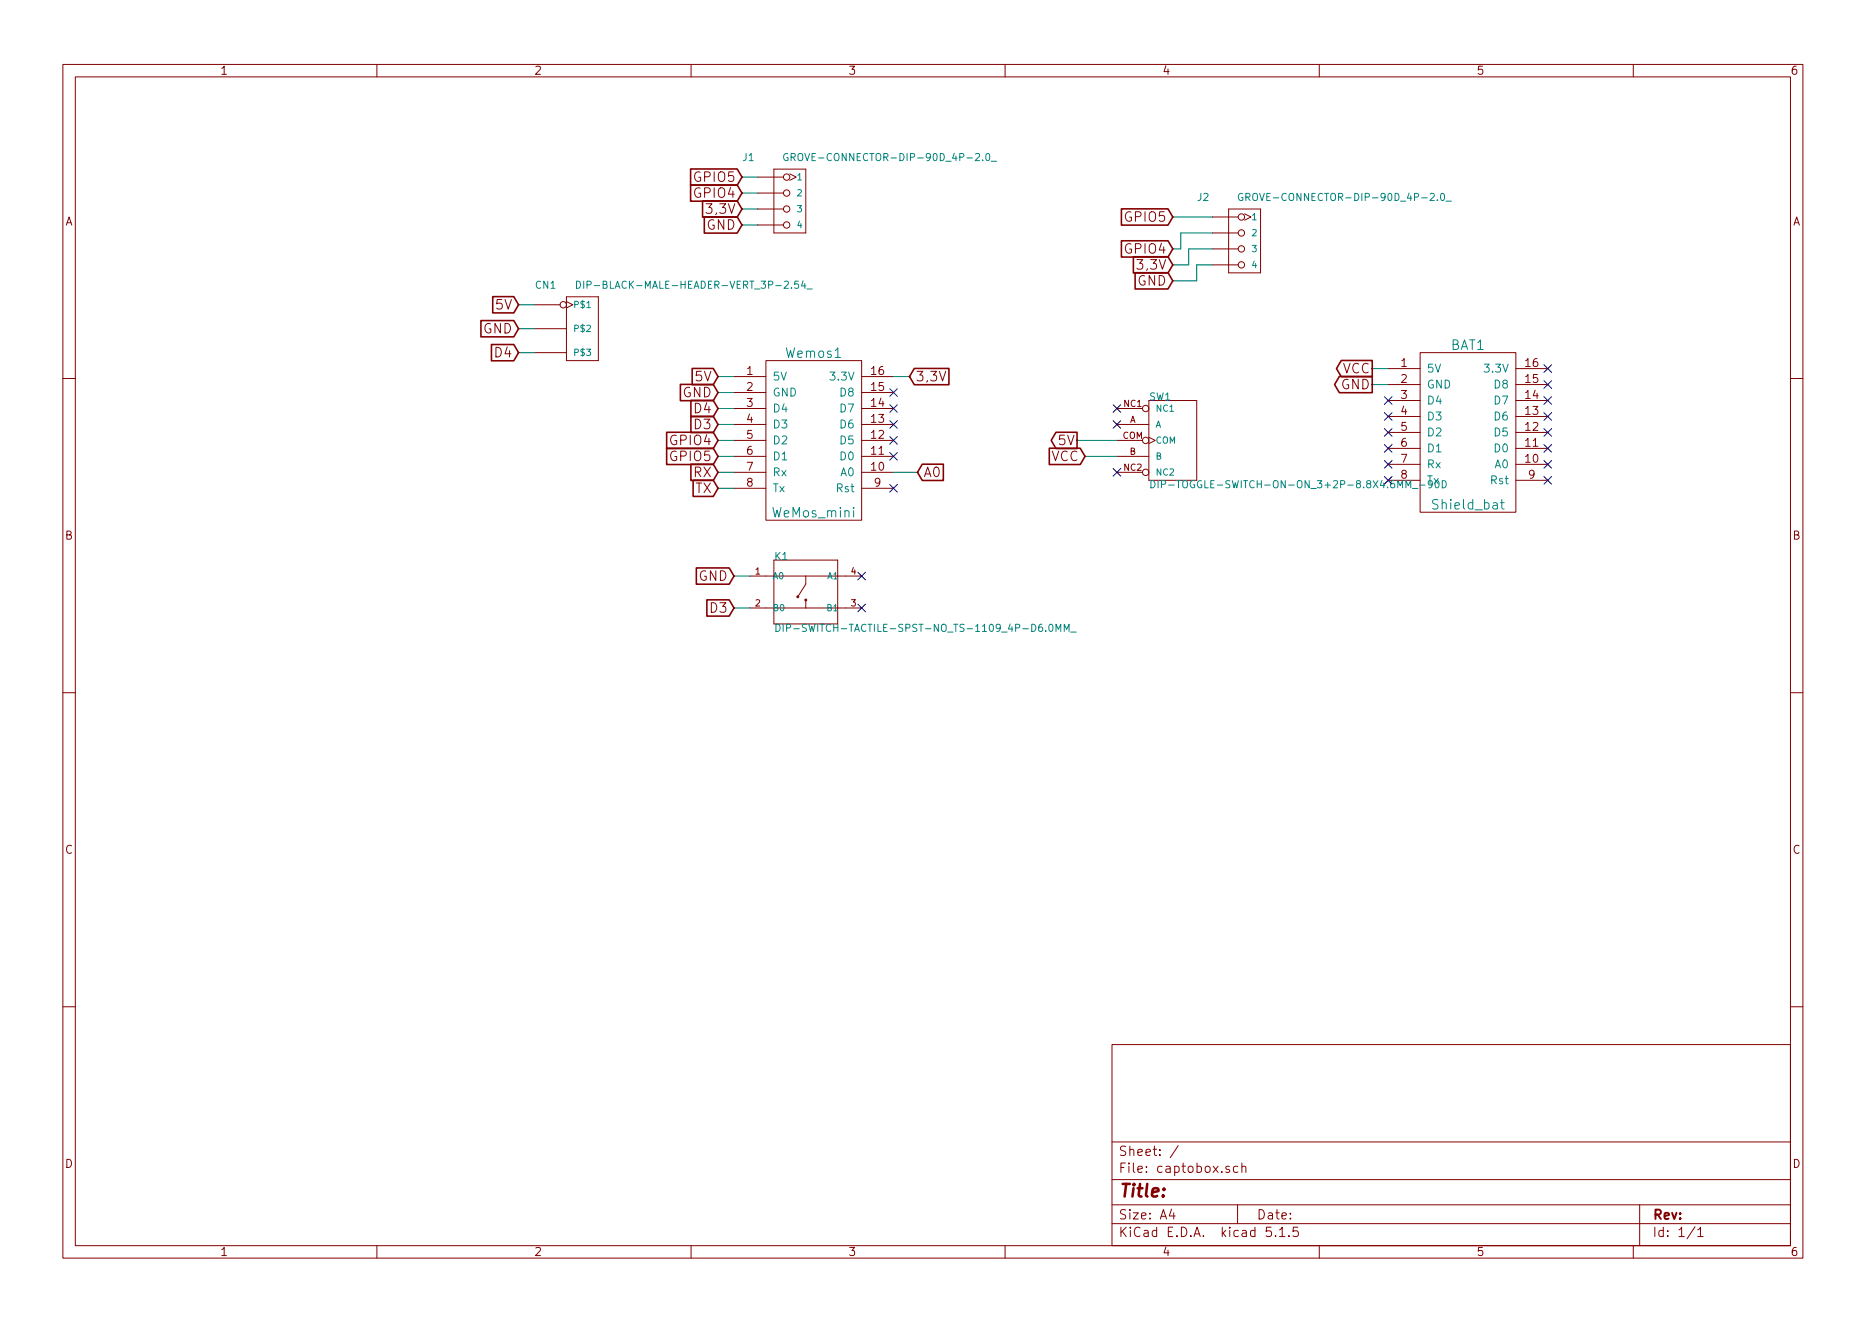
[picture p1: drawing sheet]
EESchema Schematic File Version 4
EELAYER 30 0
EELAYER END
$Descr A4 11693 8268
encoding utf-8
Sheet 1 1
Title ""
Date ""
Rev ""
Comp ""
Comment1 ""
Comment2 ""
Comment3 ""
Comment4 ""
$EndDescr
$Comp
L captobox-rescue:WeMos_mini Wemos1
U 1 1
P 5100 2700
F 0 "Wemos1" H 5100 3200 60  0000 C CNN
F 1 "WeMos_mini" H 5100 2200 60  0000 C CNN
F 2 "Module:WEMOS_D1_mini_light2" H 5650 2000 60  0001 C CNN
F 3 "" H 5650 2000 60  0000 C CNN
	1    5100 2700
	1    0    0    -1  
$EndComp
$Comp
L captobox-rescue:DIP-SWITCH-TACTILE-SPST-NO_TS-1109_4P-D6.0MM_ K1
U 1 1
P 5050 3700
F 0 "K1" H 4850 3900 45  0000 L BNN
F 1 "DIP-SWITCH-TACTILE-SPST-NO_TS-1109_4P-D6.0MM_" H 4850 3450 45  0000 L BNN
F 2 "SeeedStudio_OPL_Switch:SW4-6.0X6.0X5.0MM" H 5050 3700 60  0001 C CNN
F 3 "" H 5050 3700 60  0001 C CNN
F 4 "311020024" H 5080 3850 20  0001 C CNN "SKU"
	1    5050 3700
	1    0    0    -1  
$EndComp
$Comp
L captobox-rescue:GROVE-CONNECTOR-DIP-90D_4P-2.0_ J2
U 1 1
P 7750 1500
F 0 "J2" H 7500 1750 45  0000 L BNN
F 1 "GROVE-CONNECTOR-DIP-90D_4P-2.0_" H 7750 1750 45  0000 L BNN
F 2 "SeeedStudio_OPL_Connectors:HW4-2.0-90D" H 7750 1500 60  0001 C CNN
F 3 "" H 7750 1500 60  0001 C CNN
F 4 "320110034" H 7780 1650 20  0001 C CNN "SKU"
	1    7750 1500
	1    0    0    -1  
$EndComp
$Comp
L captobox-rescue:GROVE-CONNECTOR-DIP-90D_4P-2.0_ J1
U 1 1
P 4900 1250
F 0 "J1" H 4650 1500 45  0000 L BNN
F 1 "GROVE-CONNECTOR-DIP-90D_4P-2.0_" H 4900 1500 45  0000 L BNN
F 2 "SeeedStudio_OPL_Connectors:HW4-2.0-90D" H 4900 1250 60  0001 C CNN
F 3 "" H 4900 1250 60  0001 C CNN
F 4 "320110034" H 4930 1400 20  0001 C CNN "SKU"
	1    4900 1250
	1    0    0    -1  
$EndComp
$Comp
L captobox-rescue:DIP-BLACK-MALE-HEADER-VERT_3P-2.54_ CN1
U 1 1
P 3650 2050
F 0 "CN1" H 3350 2300 45  0000 L BNN
F 1 "DIP-BLACK-MALE-HEADER-VERT_3P-2.54_" H 3600 2300 45  0000 L BNN
F 2 "SeeedStudio_OPL_Connectors:H3-2.54" H 3650 2050 60  0001 C CNN
F 3 "" H 3650 2050 60  0001 C CNN
F 4 "320020079" H 3680 2200 20  0001 C CNN "SKU"
	1    3650 2050
	1    0    0    -1  
$EndComp
Text GLabel 4500 2350 0    60   Input ~ 0
5V
$Comp
L captobox-rescue:WeMos_mini BAT1
U 1 1
P 9200 2650
F 0 "BAT1" H 9200 3150 60  0000 C CNN
F 1 "Shield_bat" H 9200 2150 60  0000 C CNN
F 2 "Module:WEMOS_D1_mini_light2" H 9750 1950 60  0001 C CNN
F 3 "" H 9750 1950 60  0000 C CNN
	1    9200 2650
	1    0    0    -1  
$EndComp
Text GLabel 6750 2750 0    60   Output ~ 0
5V
Text GLabel 8600 2400 0    60   Output ~ 0
GND
Text GLabel 4500 2450 0    60   Input ~ 0
GND
Wire Wire Line
	4500 2350 4600 2350
Wire Wire Line
	8700 2400 8600 2400
Wire Wire Line
	4500 2450 4600 2450
Text GLabel 4600 3600 0    60   Input ~ 0
GND
Text GLabel 4600 3800 0    60   Input ~ 0
D3
Text GLabel 4500 2650 0    60   Input ~ 0
D3
Text GLabel 4500 2950 0    60   Input ~ 0
RX
Text GLabel 4500 3050 0    60   Input ~ 0
TX
Text GLabel 4500 2850 0    60   Input ~ 0
GPIO5
Text GLabel 4500 2750 0    60   Input ~ 0
GPIO4
Text GLabel 7350 1550 0    60   Input ~ 0
GPIO4
Text GLabel 7350 1650 0    60   Input ~ 0
3,3V
Text GLabel 7350 1750 0    60   Input ~ 0
GND
Wire Wire Line
	7600 1450 7400 1450
Wire Wire Line
	7400 1450 7400 1550
Wire Wire Line
	7400 1550 7350 1550
Wire Wire Line
	7600 1550 7450 1550
Wire Wire Line
	7450 1550 7450 1650
Wire Wire Line
	7450 1650 7350 1650
Wire Wire Line
	7600 1650 7500 1650
Wire Wire Line
	7500 1650 7500 1750
Wire Wire Line
	7500 1750 7350 1750
Text GLabel 7350 1350 0    60   Input ~ 0
GPIO5
Text GLabel 5750 2950 2    60   Input ~ 0
A0
Text GLabel 5700 2350 2    60   Input ~ 0
3,3V
Text GLabel 4650 1100 0    60   Input ~ 0
GPIO5
Text GLabel 4650 1200 0    60   Input ~ 0
GPIO4
Text GLabel 4650 1300 0    60   Input ~ 0
3,3V
Text GLabel 4650 1400 0    60   Input ~ 0
GND
Wire Wire Line
	4750 1100 4650 1100
Wire Wire Line
	4750 1200 4650 1200
Wire Wire Line
	4750 1300 4650 1300
Wire Wire Line
	4750 1400 4650 1400
Wire Wire Line
	4600 2650 4500 2650
Wire Wire Line
	4600 2750 4500 2750
Wire Wire Line
	4600 2850 4500 2850
Wire Wire Line
	4600 2950 4500 2950
Wire Wire Line
	4600 3050 4500 3050
Wire Wire Line
	5600 2950 5750 2950
Wire Wire Line
	5600 2350 5700 2350
Text GLabel 3250 1900 0    60   Input ~ 0
5V
Text GLabel 3250 2050 0    60   Input ~ 0
GND
Text GLabel 3250 2200 0    60   Input ~ 0
D4
Text GLabel 4500 2550 0    60   Input ~ 0
D4
Wire Wire Line
	4500 2550 4600 2550
Text GLabel 8600 2300 0    60   Output ~ 0
VCC
Text GLabel 6800 2850 0    60   Input ~ 0
VCC
Wire Wire Line
	8700 2300 8600 2300
$Comp
L captobox-rescue:DIP-TOGGLE-SWITCH-ON-ON_3+2P-8.8X4.6MM_-90D SW1
U 1 1
P 7350 2750
F 0 "SW1" H 7200 3000 45  0000 L BNN
F 1 "DIP-TOGGLE-SWITCH-ON-ON_3+2P-8.8X4.6MM_-90D" H 7200 2450 45  0000 L BNN
F 2 "SeeedStudio_OPL_Switch:SW5-2.0-8.8X4.4X4.7MM-90D" H 7350 2750 60  0001 C CNN
F 3 "" H 7350 2750 60  0001 C CNN
F 4 "3P-2.0-90D3P-2.0-90D-REINFORCE" H 7380 2900 20  0001 C CNN "MPN"
F 5 "311030008" H 7380 2900 20  0001 C CNN "SKU"
	1    7350 2750
	1    0    0    -1  
$EndComp
Wire Wire Line
	3350 2200 3250 2200
Wire Wire Line
	4700 3600 4600 3600
Wire Wire Line
	4700 3800 4600 3800
Wire Wire Line
	3350 2050 3250 2050
Wire Wire Line
	3250 1900 3350 1900
NoConn ~ 8700 2500
NoConn ~ 8700 2600
NoConn ~ 8700 2700
NoConn ~ 8700 2800
NoConn ~ 8700 2900
NoConn ~ 8700 3000
NoConn ~ 9700 3000
NoConn ~ 9700 2900
NoConn ~ 9700 2800
NoConn ~ 9700 2700
NoConn ~ 9700 2600
NoConn ~ 9700 2500
NoConn ~ 9700 2400
NoConn ~ 9700 2300
NoConn ~ 5600 2450
NoConn ~ 5600 2550
NoConn ~ 5600 2650
NoConn ~ 5600 2750
NoConn ~ 5600 2850
NoConn ~ 5600 3050
NoConn ~ 5400 3800
NoConn ~ 5400 3600
NoConn ~ 7000 2950
NoConn ~ 7000 2550
NoConn ~ 7000 2650
Wire Wire Line
	6750 2750 7000 2750
Wire Wire Line
	7000 2850 6800 2850
Wire Wire Line
	7350 1350 7600 1350
$EndSCHEMATC
